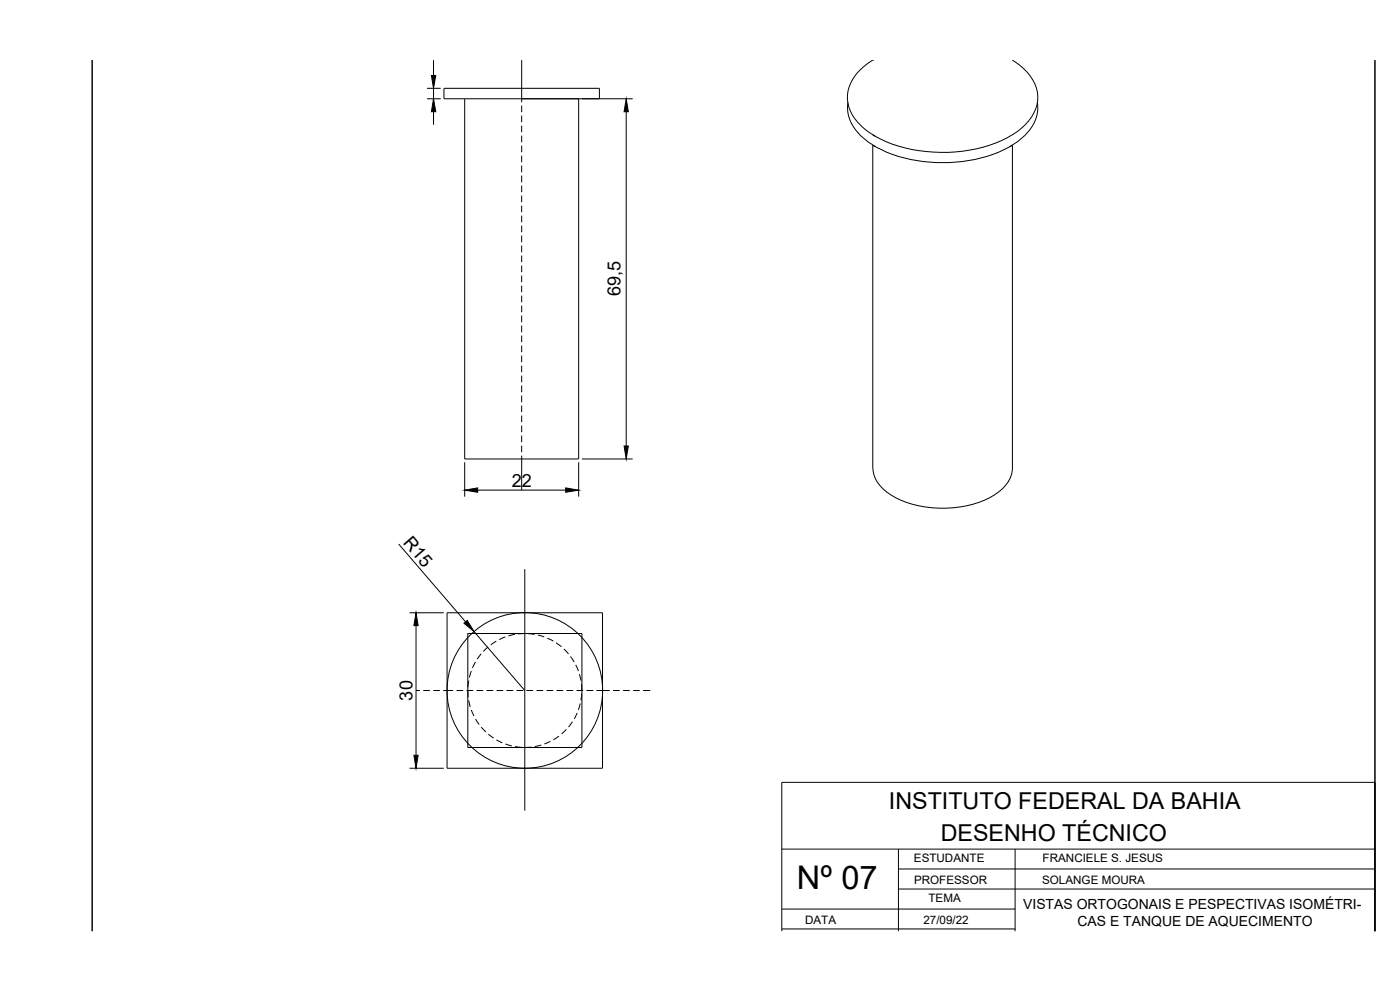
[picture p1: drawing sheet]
<svg xmlns="http://www.w3.org/2000/svg" width="420mm" height="297mm" viewBox="0 0 420 297" stroke-linecap="round" stroke-linejoin="round" font-family="sans-serif">
<!-- layer: 0 -->
<g fill="none" stroke="#000" stroke-width=".3">
<path d="M27.7 18v261.4M130.1 18v4.6M156.6 18v11.6M261.9 18h.1M261.9 18a13.6 13.6 0 0 0-7.6 11.5 14.5 14.5 0 0 0 8.4 11.4 44.7 44.7 0 0 0 30.3 3.8 28.1 28.1 0 0 0 15.7-8.4 10.5 10.5 0 0 0-.5-14.7l-2.3-2.1-2.1-1.5M412.6 18v261.4M128.2 29.6h4.1M128.2 26.5h4.1M130.1 26.5v3.1M130.1 33.5v3.9M139.5 29.6v108.1h34.2v-108.1M179.9 29.6v-3.1h-46.7v3.1h56.7"/>
<path d="M187.9 33.5v100.3M254.5 30.8a12.1 12.1 0 0 0 5.6 11.4 39.8 39.8 0 0 0 25.6 6.5 36.2 36.2 0 0 0 21.2-7.5 11.7 11.7 0 0 0 4.4-10.4M261.9 40.5l.8 .4M261.9 40.4v.1M262.7 44l-.8-.4v96.8M303.1 44l.7-.4v96.8M139.5 138.7v10.3M156.6 137.7v9.4M173.7 138.7v10.3M174.6 137.7h15.3M143.4 147.1h26.4M262 140.4a10.1 10.1 0 0 0 5.5 8.2 32.3 32.3 0 0 0 30.9 0 10.1 10.1 0 0 0 5.4-8.2"/>
<path d="M157.5 170.8v72.4M122.9 183.9h10.3M124.9 187.7v38.9M134.2 183.9h46.6v46.6h-46.6zM140.4 190.1h34.2v34.2h-34.2zM124.9 207.2h1.1M127 207.2h2M130 207.2h2M133 207.2h3M137 207.2h2M140 207.2h2M143 207.2h2"/>
<path d="M146 207.2h2M149 207.2h2M152 207.2h2M155 207.2h2M158 207.2h2M161 207.2h2M164 207.2h2M167 207.2h2M170 207.2h2M173 207.2h2M176 207.2h2M179 207.2h4"/>
<path d="M184 207.2h2M187 207.2h2M190 207.2h2M193 207.2h2.1M122.9 230.5h10.3M412.6 234.7h-178v44.7M234.6 254.8h178M269.6 254.8v24.6M304.6 254.8v24.6M234.6 272.8h70M234.6 278.7h70M269.6 260.7h143"/>
<path d="M269.6 266.7h143"/>
<circle cx="157.5" cy="207.2" r="23.3"/>
</g>
<!-- layer: tracejado -->
<g fill="none" stroke="#000" stroke-width=".3">
<path d="M156.6 29.6v1.1M156.6 31.7v2M156.6 34.7v2M156.6 37.7v2M156.6 40.7v2M156.6 43.7v2M156.6 46.7v2M156.6 49.7v2M156.6 52.7v2M156.6 55.7v2M156.6 58.7v2M156.6 61.7v2"/>
<path d="M156.6 64.7v2M156.6 67.7v2M156.6 70.7v2M156.6 73.7v2M156.6 76.7v2M156.6 79.7v2M156.6 82.7v2M156.6 85.7v2M156.6 88.7v2M156.6 91.7v2M156.6 94.7v2M156.6 97.7v2"/>
<path d="M156.6 100.7v2M156.6 103.7v2M156.6 106.7v2M156.6 109.7v2M156.6 112.7v2M156.6 115.7v2M156.6 118.7v2M156.6 121.7v2M156.6 124.7v2M156.6 127.7v2M156.6 130.7v2M156.6 133.7v2"/>
<path d="M156.6 136.7v1M119.6 163.2l20.1 23.4M142.3 189.5l15.2 17.7M142.7 198.6l-.9 1.8M144.4 196.2l-1.2 1.6M146.5 194.1l-1.5 1.4M148.9 192.4l-1.6 1.1M151.7 191.1l-1.9 .8M154.5 190.3l-1.9 .5M157.5 190.1l-2 .1M158.5 190.1l2 .2M161.4 190.5l1.9 .6"/>
<path d="M164.3 191.5l1.7 .9M166.9 192.9l1.6 1.2M169.2 194.7l1.4 1.5M171.2 197l1.1 1.6M172.8 199.5l.8 1.8M140.4 207.2l.1 2M140.7 204.2l-.3 2M140.7 210.1l.4 2M141.4 201.3l-.5 1.9M141.4 213l.9 1.8M142.7 215.7l1.1 1.7M144.4 218.2l1.4 1.4"/>
<path d="M170 218.9l-1.5 1.3M171.8 216.5l-1.2 1.6M173.2 213.9l-.8 1.8M173.9 202.3l.4 1.9M174.1 211.1l-.5 1.9M174.5 205.2l.1 2M174.6 208.1l-.3 2M146.5 220.3l1.6 1.2M149 222l1.8 .9M151.7 223.2l1.9 .6M154.6 224l2 .2M159.5 224.2l-2 .1"/>
<path d="M162.4 223.6l-1.9 .4M165.2 222.4l-1.8 .8M167.7 220.9l-1.6 1.1"/>
</g>
<!-- layer: 0 -->
<path d="M130.1 29.6l.7 3.9h-1.3zM129.5 22.6h1.3l-.7 3.9zM187.9 29.6l.7 3.9h-1.3zM187.3 133.8h1.3l-.7 3.9zM139.5 147.1l3.9-.7v1.3zM169.8 146.4l3.9 .7-3.9 .6zM124.9 183.9l.6 3.8h-1.3zM124.2 226.6h1.3l-.6 3.9z" fill="#000" stroke="#000" stroke-width=".3"/>
<!-- layer: tracejado -->
<path d="M139.2 187l1-.9 2.1 3.4z" fill="#000" stroke="#000" stroke-width=".3"/>
<text font-size="9.8" x="239.2" y="266.7">Nº 07</text>
<g font-size="7">
<text x="266.8" y="242.7">INSTITUTO FEDERAL DA BAHIA</text>
<text x="282.3" y="252.3">DESENHO TÉCNICO</text>
</g>
<g font-size="5.4">
<text x="186.2" y="88.9" transform="rotate(-90 186.2 88.9)">69,5</text>
<text x="153.6" y="146.1">22</text>
<text x="120.8" y="163" transform="rotate(49 120.8 163)">R15</text>
<text x="123.8" y="210.2" transform="rotate(-90 123.8 210.2)">30</text>
</g>
<g font-size="4.2">
<text x="307.1" y="272.8">VISTAS ORTOGONAIS E PESPECTIVAS ISOMÉTRI-</text>
<text x="323.4" y="277.8">CAS E TANQUE DE AQUECIMENTO</text>
</g>
<g font-size="3.5">
<text x="274.3" y="258.8">ESTUDANTE</text>
<text x="312.9" y="258.8">FRANCIELE S. JESUS</text>
<text x="274.3" y="265.2">PROFESSOR</text>
<text x="312.8" y="265.2">SOLANGE MOURA</text>
<text x="278.7" y="270.8">TEMA</text>
<text x="241.6" y="277.1">DATA</text>
<text x="277.1" y="277.1">27/09/22</text>
</g>
</svg>
